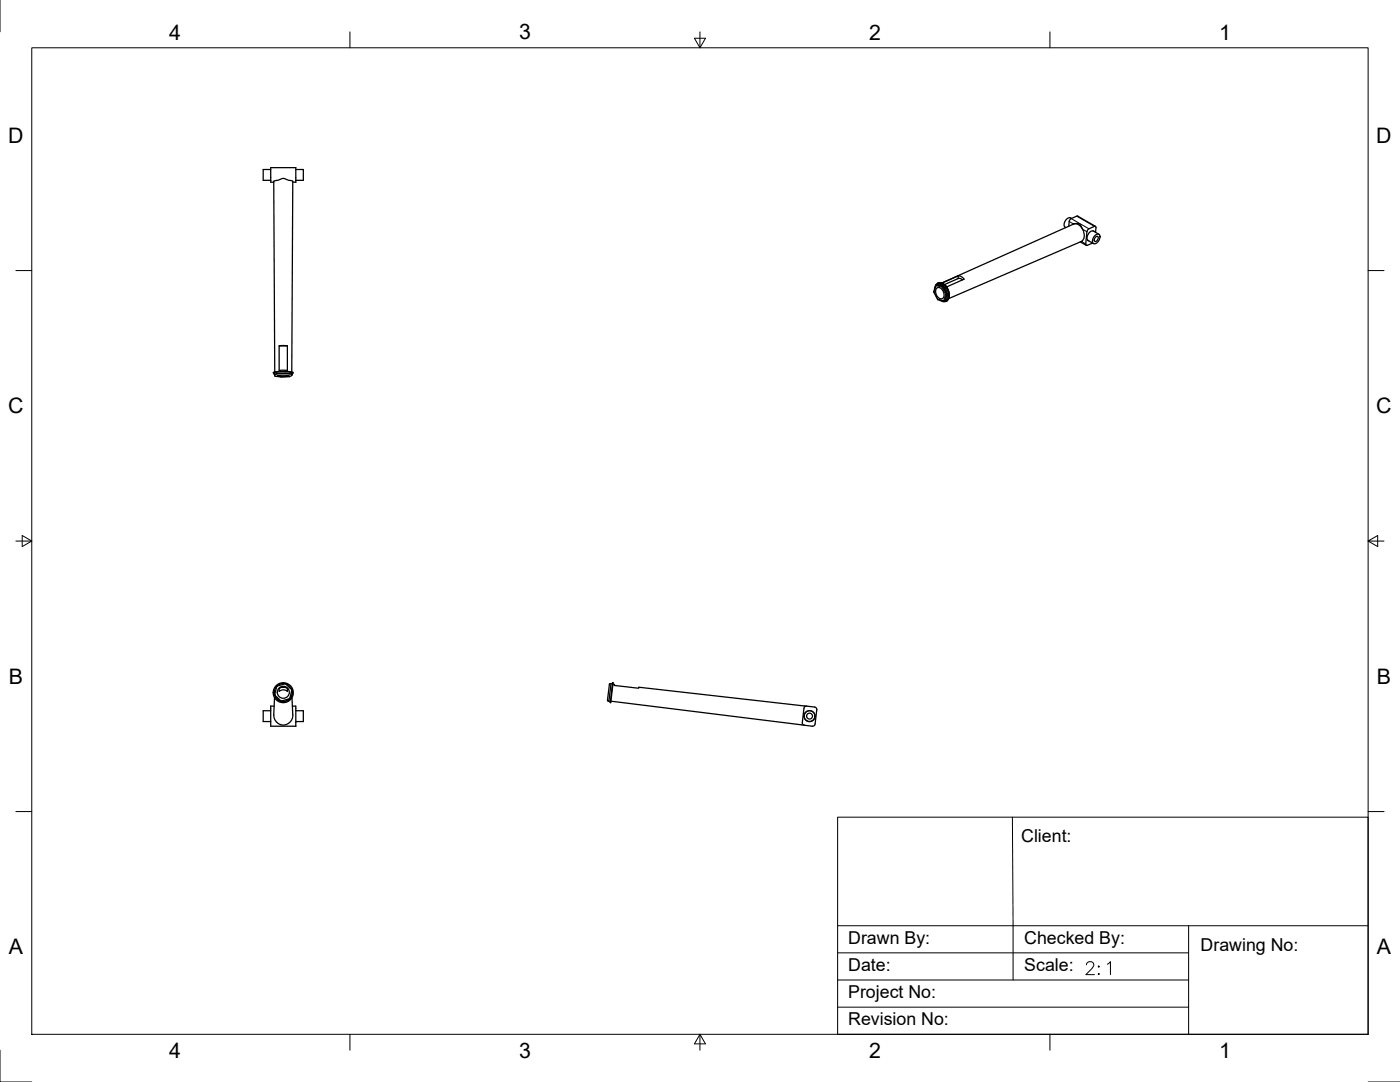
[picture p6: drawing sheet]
<svg xmlns="http://www.w3.org/2000/svg" width="559mm" height="432mm" viewBox="0 0 559 432" stroke-linecap="round" stroke-linejoin="round" font-family="sans-serif">
<!-- layer: Visible -->
<g fill="none" stroke="#000" stroke-width=".51">
<path d="M108.1 67.6h-3v4.4h3M109.3 72.7h-1.2v-5.8h10v5.8h-1.2M115.6 72l-2.7-.8-3.6 1.1 .4 76.1M115.6 72l1.3 .3-.4 76.1M118.1 67.6h3v4.4h-3M425.1 90.7l.3 .1M427.7 87.2a2.27 2.27 0 0 0-3 2.5l.5 1M428.5 89.4l1.3-.2 1.2 .3 1.1 2M428.5 89.4l-52.6 23.5M428.5 89.4a4 4 0 0 1 4.2 4l-.2 2-.9 .9M428.5 89.4h.1M429.8 86.3l-2.8 1.4-.4 2.6"/>
<path d="M429.8 86.2h.4l7 4.1M431.2 96.5l2.4 1.4M431.6 96.4l-52.9 22.8M434.1 95.9l2.4 1.3M436.3 92.1l2.3 1.4M436.7 92.4a2.29 2.29 0 0 0-2.8 2.7l.2 .7 .5 .3M437.1 93.9a1.08 1.08 0 0 1 1.5-.4 1.08 1.08 0 0 1 .4 1.5 2.23 2.23 0 0 1-2.7 2.1l-.2-1.4zM437.3 92.7l.2-1.8-.4-.6-2.5 1-.7 .8-.5 5.6 .6 .2 2.1-.9M437.3 94.6l.6-.3a1.1 1.1 0 0 1 .2 1.4 1.1 1.1 0 0 1-1.3 .5v-.7zM373.3 114.2l.9-1.2 1.4-.2 1.7 1 1.2 1.9 .4 1.7-.4 2-1.2 1-1.4-.2M373.5 113.9l-.5 1.7M373.7 113.8l.3-.2 2.5 .7 1.5 3-.8 2.6"/>
<path d="M373.7 113.8l-1 2.7 1.6 3.1 2.6 .5M373.7 113.7a3.2 3.2 0 0 1 4.2 2.9 2.37 2.37 0 0 1-1.9 3.6l-1-.5M373.8 115.1a1.95 1.95 0 0 1 2.9 1.7 1.46 1.46 0 0 1-.2 2 1.46 1.46 0 0 1-2-.1l-.7-.9-.4-1.2zM374.1 113.5a2.94 2.94 0 0 1 4 2.2 2.96 2.96 0 0 1-1.1 4.4M376 113l6.5-2.9-.1 1.1-5.4 2.4M377.1 120l-.2 .1M377.2 119.9v.1M377.6 114.1l.3 .4M382.4 111.2h1l.7 .5M382.5 110.1l1.2 .3 1.1 1M384.8 111.4l-6.9 3.1M111.4 138v9.8h3.3"/>
<path d="M111.4 137.9h3.3M111.5 138.1h3.2M114.7 138v9.8M109.5 149.5l.1-.8 3.5-.3 3.5 .3 .1 .8M109.5 149l-.4-.2 .3-.3 3.3-.3 3.8 .2 .6 .3-.4 .3M109.6 149.6l.2 .6 2.4 .2 3.3-.1M109.7 149.6l-.2-.2 .8-.2 2.5-.2 3.1 .2 .7 .2-.1 .2M109.7 149.5v.1M110.7 150l2.4-.2 2.4 .2-2.4 .3zM112.3 150.4h.1M113.8 149l-3.3 .2-.8 .4M113.8 149l2.6 .3 .1 .4"/>
<path d="M115.6 150.3h-.1M116.4 149.3h.1M116.5 149.7l-.9 .6M109.5 276.4a3.6 3.6 0 0 0 3.6 3.6 3.6 3.6 0 0 0 3.6-3.6M109.6 278.4l-.3 7.5 .5 1.6 .8 .8M109.6 277.2l.1 .2M109.7 277.2h.1M110.4 274l-.7 3.2M111.4 274.8l.1 1.1 1.6-.6 1.6 .6M111.5 274.7l1.6-.6 1.6 .6M111.8 274.5l1.5-.3 1.1 .3M113.8 272.9l-3.3 1.1"/>
<path d="M113.8 272.9l2.7 2.5M114.7 274.8v1.1M116.5 275.5l-.9 3.3-3.3 1-2.6-2.4M116.5 275.4v.1M116.5 278.4l.4 7.5-.6 1.6-.7 .8M243.2 273.1l-.7 6.4 .5 .3M243.5 272.9h.4M243.5 272.9l-.3 .1M243.8 279.8l77 9.6M244.5 272.9h-.7l-.8 7 .6 .1M244.6 272.5l-.9 7.9M244.6 272.5h.1"/>
<path d="M244.6 272.5l-.8 7.9M244.6 273.1h.6l-.1 .4 7.4 .9 2.4 .3 .1-.4 66.7 7.5M108.1 283.6h-3v4.4h3M109.4 281.8h-1.3v8h10M110.5 288.3l1.1 .7 1.5 .4 1.5-.4 1-.7M116.7 281.8h1.4v8M118.1 283.6h3v4.4h-3M118.1 289.8h.1M243.6 280.4h.1M243.8 280.3l-.1 .1M320.2 288.3l.8-6 1-.5 3.1 .4a.98 .98 0 0 1 .9 1.1l-.7 5.6a.98 .98 0 0 1-1.1 .9l-3.1-.4M320.2 288.3l.2 .7 .7 .4"/>
<circle cx="113" cy="276.4" r="4"/>
<circle cx="113.1" cy="276.3" r="2.39"/>
<circle cx="113.1" cy="276.3" r="3.6"/>
<circle cx="323.1" cy="285.8" r="2.2"/>
<circle cx="323.1" cy="285.8" r="2.15"/>
<circle cx="323.1" cy="285.8" r="1.17"/>
</g>
<!-- layer: Visible Narrow -->
<g fill="none" stroke="#000" stroke-width=".4">
<path d="M426.8 88.4l1.7 1M427.5 87.2l7.1 4.1M429.8 86.3l7 4M431.6 96.3v.1M431.6 96.4l1.8 1M431.6 96.3h.1M432.1 91.5l1.7 1M372.7 116.4v.1M373.4 114.1a2.1 2.1 0 0 1 3.8-.2 4.8 4.8 0 0 1 .9 5.9 1.76 1.76 0 0 1-2 .4M373.6 113.9v.1M373.6 114l-.8 2.5 1.5 3M373.6 114l2.3 .5 1.6 3"/>
<path d="M373.7 113.8l2.3 .5M373.7 113.8l-.1 .2M373.7 113.8h.1M374 113.7l-.3 .1M374.3 119.5h.1M374.3 119.5l.1 .1M374.4 112.9a4.3 4.3 0 0 1 4.5 4.9l-.5 1.8-.8 .7M374.4 112.9a4.3 4.3 0 0 1 4.5 4.9l-.4 1.8-.8 .6M376.1 114.3l-.1 .2 .2-.1M376.1 114.3l.1 .1M376.2 114.4l1.5 3M376.3 114.2l-.3 .1"/>
<path d="M376.5 114.3l-.3 .1M377.2 119.9l-.3 .1M377.5 117.5l-.9 2.5-2.3-.5M377.5 117.5h.3M377.7 117.4l-.2 .1M377.7 117.6l-.8 2.4M377.7 117.3l.1 .2M378 117.2l-.3 .2M378 117.4l-.3 .2M376.9 120l-.1 .1M376.9 120v.1"/>
</g>
<!-- layer: Visible -->
<circle cx="431.6" cy="96.4" r=".25" fill="#000"/>
<!-- layer: Border -->
<g fill="none" stroke="#000" stroke-width=".4">
<path d="M0 0v12.7M12.7 19.1h533.4v393.7h-533.4zM139.7 12.7v6.4M277.2 15.3h4.4l-2.2 3.8zM279.4 12.7v6.4M419.1 12.7v6.4M6.3 108h6.4M546.1 108h6.3M6.3 215.9h6.4M8.9 213.7l3.8 2.2-3.8 2.2zM546.1 215.9l3.8 2.2v-4.4l-3.8 2.2h6.3M6.3 323.9h6.4"/>
<path d="M546.1 323.9h6.3M0 419.1v12.7h12.7M139.7 412.8v6.3M279.4 412.8l2.2 3.8h-4.4zM279.4 412.8v6.3M419.1 412.8v6.3M546.1 431.8h12.7"/>
</g>
<!-- layer: Titleblock -->
<path d="M334.3 326.1h211.8v86.7h-211.8zM404.1 326.1l.3 65M334.3 369.4h211.8M474.4 369.4v43.4M334.3 391.1h140.1M334.3 380.3h140.1M334.3 401.9h140.1" fill="none" stroke="#000" stroke-width=".4"/>
<text font-size="9.3" x="432.2" y="390.2">2:1</text>
<g font-size="8.5">
<text x="67.5" y="15.8">4</text>
<text x="207.2" y="15.7">3</text>
<text x="346.9" y="15.8">2</text>
<text x="486.6" y="15.8">1</text>
<text x="3.3" y="57">D</text>
<text x="549.3" y="57">D</text>
<text x="3.3" y="165">C</text>
<text x="549.3" y="165">C</text>
<text x="3.5" y="272.9">B</text>
<text x="549.6" y="272.9">B</text>
<text x="3.5" y="380.9">A</text>
<text x="549.6" y="380.9">A</text>
<text x="67.5" y="422.2">4</text>
<text x="207.2" y="422.1">3</text>
<text x="346.9" y="422.2">2</text>
<text x="486.6" y="422.2">1</text>
</g>
<g font-size="7.1">
<text x="407.6" y="336.2">Client:</text>
<text x="338.6" y="376.6">Drawn By:</text>
<text x="408.8" y="376.7">Checked By:</text>
<text x="479.2" y="379.6">Drawing No:</text>
<text x="338.6" y="387.4">Date:</text>
<text x="408.8" y="387.5">Scale:</text>
<text x="338.6" y="398.3">Project No:</text>
<text x="338.5" y="409.1">Revision No:</text>
</g>
</svg>
